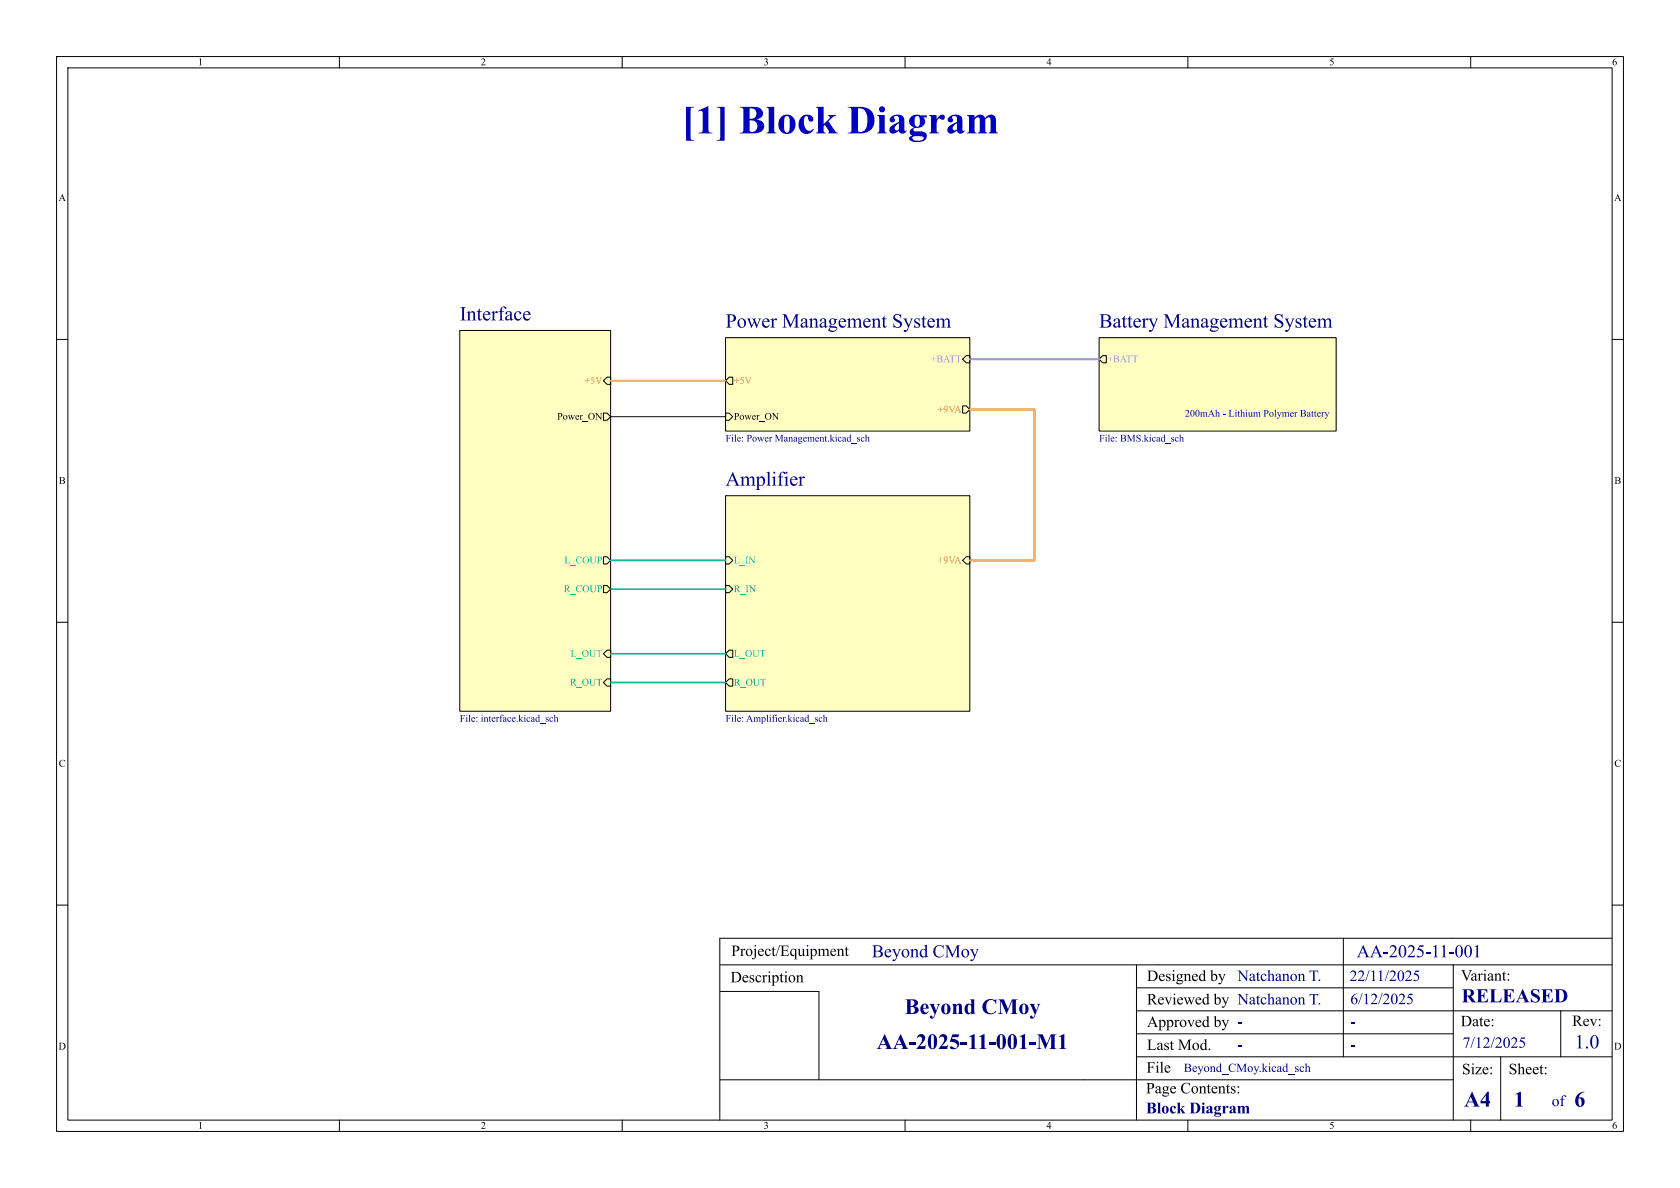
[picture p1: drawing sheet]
<svg xmlns="http://www.w3.org/2000/svg" width="297mm" height="210mm" viewBox="0 0 297 210" stroke-linecap="round" stroke-linejoin="round" font-family="sans-serif">
<g fill="none" stroke="#000" stroke-width=".18">
<path d="M10 10h277v190h-277zM12 12h273v186h-273zM60 10v2M110 10v2M160 10v2M210 10v2M260 10v2M10 60h2M285 60h2M10 110h2M285 110h2M10 160h2"/>
<path d="M285 160h2M127.3 165.9h157.6M127.3 170.6h17.2M127.3 175.3h17.5M144.6 170.6h112.1M201 178.7h84M201 174.6h55.9M275.9 178.7v8.1M60 198v2M110 198v2M127.3 190.9h129.6M160 198v2"/>
<path d="M201 182.8h55.9M210 198v2M260 198v2M265.3 186.8v11.2"/>
</g>
<g fill="#00007f">
<path d="M218.9 184.9h.7v.2h-.7z"/>
<path d="M238.8 184.8h.7v.2h-.7z"/>
</g>
<path d="M201 186.8h55.7" fill="none" stroke="#000" stroke-width=".18"/>
<path d="M238.8 180.8h.7v.2h-.7z" fill="#00007f"/>
<path d="M194.3 59.7h41.9v16.5h-41.9zM194.9 62.9h.7v1.2h-.7l-.6-.6zM127.3 165.9v32.1M144.8 175.3v15.6M200.9 170.6v27.4M237.5 165.9v20.9M256.8 170.6h28.2M256.9 170.6v27.4M256.8 186.8h28.2" fill="none" stroke="#000" stroke-width=".18"/>
<g fill="#ffffc2" stroke="#ffffc2" stroke-width=".18">
<path d="M194.3 59.7h41.9v16.5h-41.9z"/>
<path d="M128.3 87.6h43.1v38.1h-43.1z"/>
<path d="M128.3 59.7h43.1v16.5h-43.1z"/>
<path d="M81.3 58.4h26.6v67.3h-26.6z"/>
</g>
<g fill="#000084">
<path d="M195.8 76.9l.3-.1v1.1l.1 .2h-.3l.1-.2v-.7z"/>
<path d="M202.2 76.9l.3-.1v.8l.3-.2-.1-.1h.4l-.5 .3 .5 .5h-.4l-.2-.5v.4l.1 .1h-.4l.2-.2v-.9z"/>
<path d="M205.7 76.9l.2-.1v1.1l.2 .1-.3 .1v-.1l-.4 .1-.2-.3v-.2h.2l.1 .3h.3l-.1-.6h-.2l-.1 .3h-.2l.3-.3h.3v-.3z"/>
<path d="M208.4 76.9l.3-.1v.6l.2-.2 .2 .1 .2 .8h-.4l.1-.2v-.5l-.1-.1-.2 .2v.4l.1 .2h-.3l.1-.2v-.7z"/>
<circle cx="195.6" cy="76.9" r=".09"/>
<circle cx="203.4" cy="76.9" r=".09"/>
</g>
<path d="M128.3 87.6h43.1v38.1h-43.1zM128.3 98.4h.6l.6 .7-.6 .6h-.6zM170.8 98.4h.6v1.3h-.6l-.6-.6zM128.3 103.5h.6l.6 .6-.6 .7h-.6zM128.9 114.9h.6v1.3h-.6l-.6-.6zM128.9 120h.6v1.3h-.6l-.6-.6z" fill="none" stroke="#000" stroke-width=".18"/>
<g fill="#000084">
<path d="M129.8 126.4l.3-.1v1.2l.1 .1h-.4l.1-.1v-.8z"/>
<path d="M135.5 126.4l.3-.1v1.2l.1 .1h-.4l.1-.1v-.8z"/>
<path d="M136.7 126.4l.3-.1 .2 .2-.1 .1-.2-.2-.1 .1v.3h.2h-.2v.6l.2 .2h-.5l.1-.1v-.7h-.1h.1z"/>
<path d="M139.2 126.4l.3-.1v.8l.3-.2-.1-.1h.4l-.4 .3 .4 .5h-.4l-.2-.5v.4l.1 .1h-.4l.2-.2v-.9z"/>
<path d="M142.7 126.4l.2-.1 .1 1.1 .1 .1-.3 .1v-.1l-.3 .1-.2-.3v-.1h.1l.1 .3 .3-.1-.1-.6h-.2l-.1 .4h-.1l.2-.4h.3v-.3z"/>
<path d="M145.5 126.4l.2-.1v.6l.2-.1h.2l.2 .8h-.4l.2-.2-.1-.4-.1-.1-.2 .1v.5l.2 .1h-.4l.1-.1v-.8z"/>
<circle cx="129.5" cy="126.4" r=".09"/>
<circle cx="136.2" cy="126.4" r=".09"/>
<circle cx="137.3" cy="126.4" r=".09"/>
<circle cx="140.4" cy="126.4" r=".09"/>
</g>
<path d="M128.3 59.7h43.1v16.5h-43.1zM128.3 73h.6l.6 .7-.6 .6h-.6zM128.9 66.7h.6v1.2h-.6l-.6-.6zM170.2 71.8h.6l.6 .6-.6 .6h-.6zM170.8 62.9h.6v1.2h-.6l-.6-.6z" fill="none" stroke="#000" stroke-width=".18"/>
<g fill="#000084">
<path d="M129.8 76.9l.3-.1v1.1l.1 .2h-.4l.1-.2v-.7z"/>
<path d="M146.7 76.9l.3-.1v.8l.2-.2v-.1h.3l-.4 .3 .5 .5h-.4l-.2-.5v.4l.1 .1h-.4l.1-.2v-.9z"/>
<path d="M150.1 76.9l.3-.1v1.1l.1 .1-.2 .1v-.1l-.4 .1-.2-.3v-.2h.2l.1 .3h.3l-.1-.6h-.2l-.1 .3h-.2l.2-.3h.4l-.1-.3z"/>
<path d="M152.9 76.9l.3-.1v.6l.2-.2 .2 .1 .2 .8h-.4l.1-.2v-.5l-.1-.1-.2 .2v.4l.1 .2h-.4l.1-.2v-.7z"/>
<circle cx="129.5" cy="76.9" r=".09"/>
<circle cx="147.8" cy="76.9" r=".09"/>
</g>
<path d="M81.3 58.4h26.6v67.3h-26.6zM106.7 73h.6l.6 .7-.6 .6h-.6zM107.3 66.7h.6v1.2h-.6l-.6-.6zM106.7 98.4h.6l.6 .7-.6 .6h-.6zM106.7 103.5h.6l.6 .6-.6 .7h-.6zM107.3 114.9h.6v1.3h-.6l-.6-.6zM107.3 120h.6v1.3h-.6l-.6-.6z" fill="none" stroke="#000" stroke-width=".18"/>
<g fill="#000084">
<path d="M82.8 126.4l.3-.1v1.2l.1 .1h-.4l.1-.1v-.8z"/>
<path d="M88.6 126.4l.2-.1 .2 .2-.1 .1-.1-.2-.2 .1v.3h.2h-.2v.6l.2 .2h-.5l.2-.1v-.7h-.2h.2z"/>
<path d="M91.7 126.4l.2-.1v.8l.3-.2v-.1h.3l-.4 .3 .4 .5h-.3l-.3-.5v.4l.2 .1h-.4l.1-.2v-.9z"/>
<path d="M95.1 126.4l.3-.1v1.1l.1 .1-.2 .1-.1-.1-.3 .1-.2-.3v-.1h.1l.1 .3 .3-.1-.1-.6h-.2l-.1 .4h-.1l.2-.4h.3v-.3z"/>
<path d="M97.9 126.4l.2-.1v.6l.3-.1h.2l.1 .8h-.4l.2-.2v-.4l-.2-.1-.2 .1 .1 .5 .1 .1h-.4l.1-.1v-.8z"/>
<circle cx="82.5" cy="126.4" r=".09"/>
<circle cx="85.2" cy="126.4" r=".09"/>
<circle cx="92.8" cy="126.4" r=".09"/>
</g>
<path d="M171.4 72.4h11.5v26.7h-11.5" fill="none" stroke="#f58100" stroke-width=".38"/>
<path d="M171.4 63.5h22.9" fill="none" stroke="#ff25f8" stroke-width=".38"/>
<path d="M107.9 104.1h20.4M107.9 120.7h20.4" fill="none" stroke="#0db062" stroke-width=".3"/>
<path d="M107.9 99.1h20.4M107.9 115.6h20.4" fill="none" stroke="#00c2c2" stroke-width=".3"/>
<path d="M107.9 73.7h20.4" fill="none" stroke="#000" stroke-width=".18"/>
<path d="M107.9 67.3h20.4" fill="none" stroke="#d2b100" stroke-width=".38"/>
<text font-size="7.1" fill="#0000c2" x="120.6" y="25.4">[1] BlockDiagram</text>
<g font-size="3.9" fill="#00007f">
<text x="159.9" y="180.3">BeyondCMoy</text>
<text x="155" y="186.4">AA-2025-11-001-M1</text>
<text x="258.8" y="196.6">A4</text>
<text x="267.6" y="196.6">1</text>
<text x="278.3" y="196.6">6</text>
</g>
<g font-size="3.5" fill="#000084">
<text x="81.3" y="57.1">Interface</text>
<text x="128.3" y="58.3">PowerManagementSystem</text>
<text x="194.3" y="58.3">BatteryManagementSystem</text>
<text x="128.3" y="86.3">Amplifier</text>
</g>
<g font-size="3.5" fill="#00007f">
<text x="258.4" y="178.1">RELEASED</text>
<text x="278.4" y="186.2">1.0</text>
</g>
<g font-size="3.2" fill="#00007f">
<text x="154.1" y="170.1">BeyondCMoy</text>
<text x="239.9" y="170.1">AA-2025-11-001</text>
</g>
<g font-size="2.8">
<text x="129.3" y="169.7">Project/Equipment</text>
<text x="129.2" y="174.4">Description</text>
<text x="202.8" y="178.3">Reviewedby NatchanonT.</text>
<text x="202.8" y="174.1">Designedby</text>
<text x="258.3" y="174.1">Variant:</text>
<text x="258.2" y="182.1">Date:</text>
<text x="277.9" y="182.1">Rev:</text>
<text x="202.7" y="190.3">File</text>
<text x="202.8" y="186.3">LastMod.</text>
<text x="258.5" y="190.6">Size:</text>
<text x="266.7" y="190.6">Sheet:</text>
<text x="202.6" y="194">PageContents:</text>
</g>
<g font-size="2.8" fill="#00007f">
<text x="218.8" y="174.1">NatchanonT.</text>
<text x="238.6" y="174.1">22/11/2025</text>
<text x="238.7" y="178.2">6/12/2025</text>
<text x="202.8" y="182.3">Approvedby -</text>
<text x="258.6" y="185.9">7/12/2025</text>
<text x="202.6" y="197.5">BlockDiagram</text>
<text x="274.3" y="196.2">of</text>
</g>
<text font-size="2.2" fill="#00007f" x="209.3" y="190">Beyond_CMoy.kicad_sch</text>
<g font-size="1.8">
<text x="35" y="12">1</text>
<text x="85" y="12">2</text>
<text x="135" y="12">3</text>
<text x="185" y="12">4</text>
<text x="235" y="12">5</text>
<text x="285" y="12">6</text>
<text x="10.3" y="36">A</text>
<text x="285.3" y="36">A</text>
<text x="98.5" y="74.6">Power_ON</text>
<text x="129.7" y="74.6">Power_ON</text>
<text x="10.4" y="86">B</text>
<text x="285.4" y="86">B</text>
<text x="10.4" y="136">C</text>
<text x="285.4" y="136">C</text>
<text x="10.3" y="186">D</text>
<text x="285.3" y="186">D</text>
<text x="35" y="200">1</text>
<text x="85" y="200">2</text>
<text x="135" y="200">3</text>
<text x="185" y="200">4</text>
<text x="235" y="200">5</text>
<text x="285" y="200">6</text>
</g>
<g font-size="1.8" fill="#ff25f8">
<text x="164.5" y="64.5">+BATT</text>
<text x="195.8" y="64.5">+BATT</text>
</g>
<g font-size="1.8" fill="#d2b100">
<text x="103.3" y="68.3">+5V</text>
<text x="129.7" y="68.3">+5V</text>
</g>
<g font-size="1.8" fill="#f58100">
<text x="165.8" y="73.4">+9VA</text>
<text x="165.8" y="100">+9VA</text>
</g>
<text font-size="1.8" fill="#0000c2" x="209.5" y="74.1">200mAh- Lithium PolymerBattery</text>
<g font-size="1.8" fill="#000084">
<text x="128.3" y="78.8">File: PowerManagement.kicad_sch</text>
<text x="194.3" y="78.8">File: BMS.kicad_sch</text>
<text x="81.3" y="128.3">File: interface.kicad_sch</text>
<text x="128.3" y="128.3">File: Amplifier.kicad_sch</text>
</g>
<g font-size="1.8" fill="#00c2c2">
<text x="99.8" y="100">L_COUP</text>
<text x="129.7" y="100">L_IN</text>
<text x="100.9" y="116.6">L_OUT</text>
<text x="129.7" y="116.6">L_OUT</text>
</g>
<g font-size="1.8" fill="#0db062">
<text x="99.7" y="105.1">R_COUP</text>
<text x="129.7" y="105.1">R_IN</text>
<text x="100.8" y="121.6">R_OUT</text>
<text x="129.7" y="121.6">R_OUT</text>
</g>
</svg>
